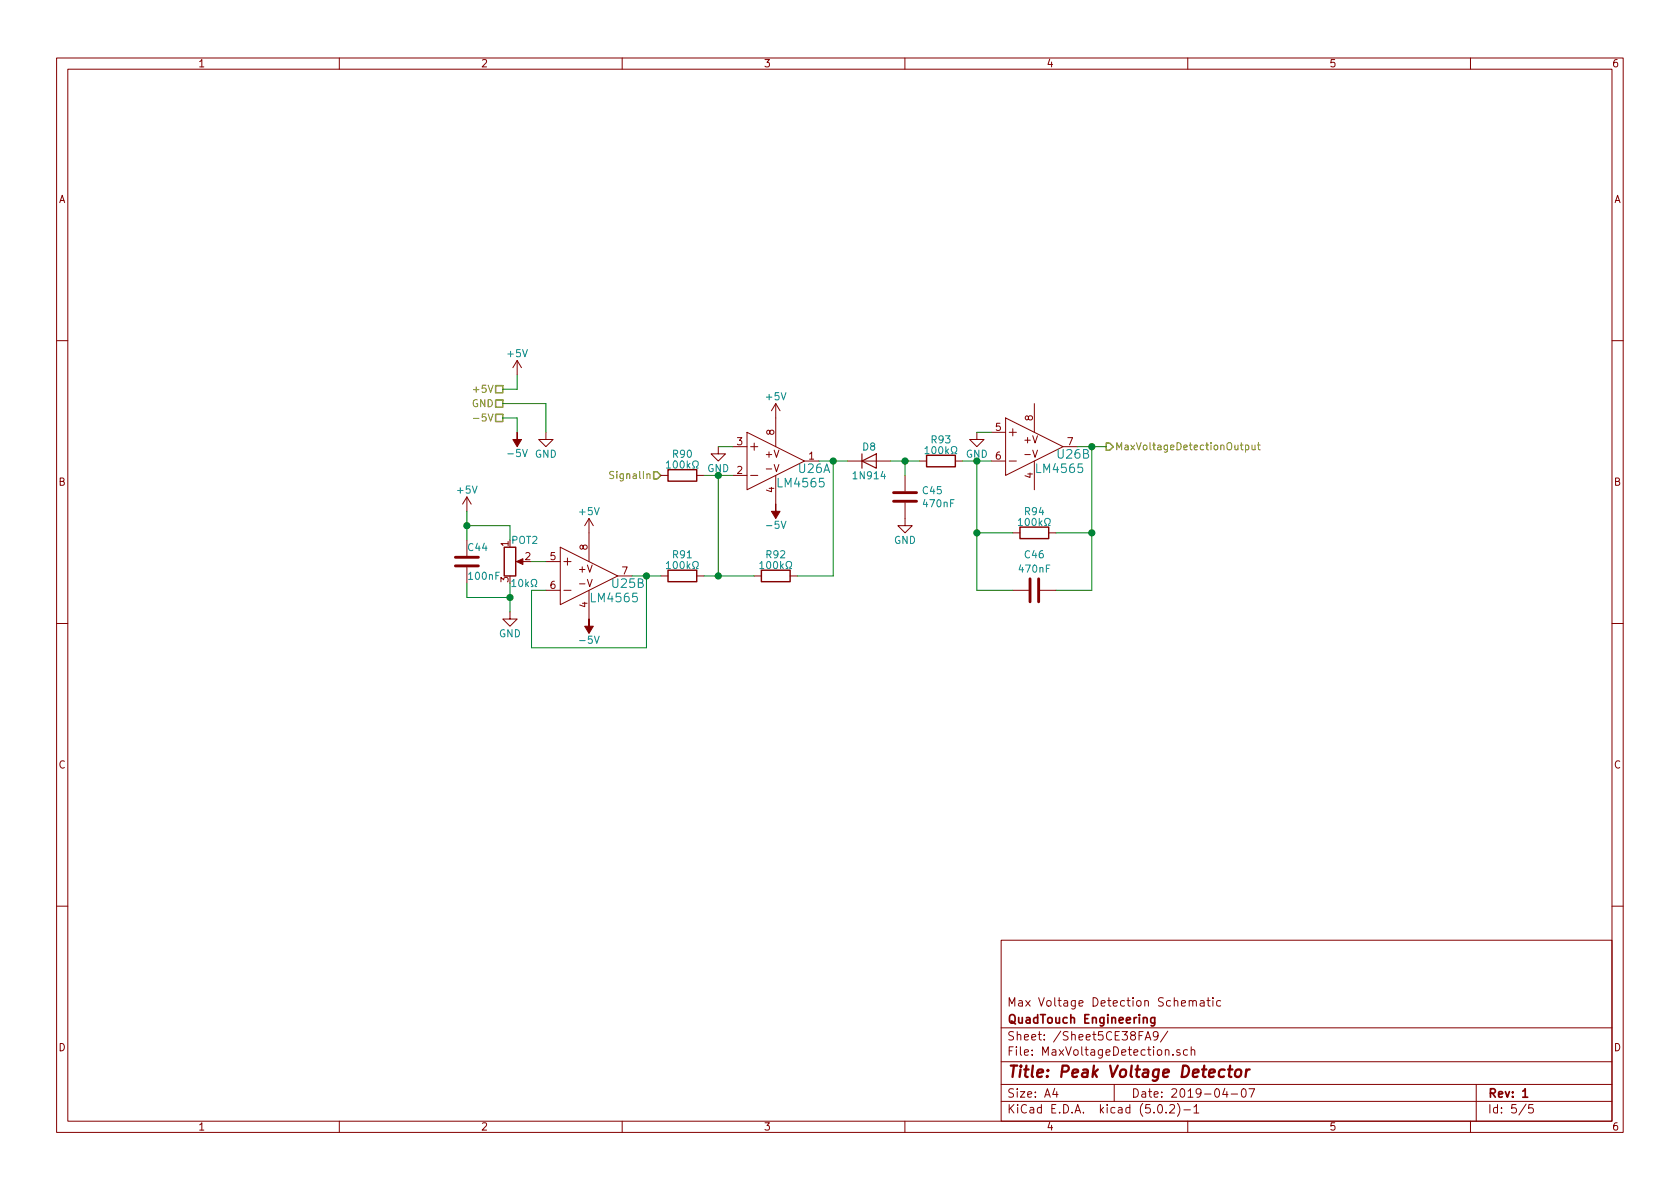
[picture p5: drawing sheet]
<svg xmlns="http://www.w3.org/2000/svg" width="297mm" height="210mm" viewBox="0 0 297 210" stroke-linecap="round" stroke-linejoin="round" font-family="sans-serif">
<g fill="none" stroke="#840000" stroke-width=".18">
<path d="M10 10.3h277v189.9h-277zM12 12.2h273v186.1h-273zM60 10.3v1.9M110 10.3v1.9M160 10.3v1.9M210 10.3v1.9M260 10.3v1.9M10 60.2h2M91.4 63.7l-.7 1.3M91.4 63.7v2.6M91.4 63.7l.8 1.3M96.5 76.4v1.3h1.3l-1.3 1.3-1.3-1.3h1.3"/>
<path d="M127 79v1.3h1.3l-1.3 1.2-1.3-1.2h1.3M129.5 79h2.6M132.1 76.4l10.1 5.1-10.1 5.1zM132.7 79h1.3M133.3 78.4v1.2M137.2 71.4v7.6M137.2 71.4l-.8 1.2M137.2 71.4l.7 1.2M172.7 76.4v1.3h1.3l-1.3 1.3-1.3-1.3h1.3M175.3 76.4h2.5M177.8 73.9l10.2 5.1-10.2 5.1zM178.4 76.4h1.3"/>
<path d="M179.1 75.8v1.3M182.9 71.4v5M285 60.2h2M82.5 87.9v2.5M82.5 95.5v2.8M82.5 87.9l-.7 1.2M82.5 87.9l.8 1.2M91.7 99.3h1M96.5 99.3h2.6M99.1 96.8l10.1 5-10.1 5.1zM99.7 99.3h1.3M100.3 98.7v1.2"/>
<path d="M104.1 91.7v7.6M104.1 91.7l-.7 1.3M104.1 91.7l.8 1.3M116.8 84.1h1.3M123.2 84.1h1.3M129.5 84.1h2.6M132.7 84.1h1.3M137.2 84.1v5M149.9 81.5h7.6M160 88.9v4.1h1.3l-1.3 1.2-1.3-1.2h1.3M160 84.1v2.8M162.6 81.5h1.2"/>
<path d="M168.9 81.5h1.3M175.3 81.5h2.5M178.4 81.5h1.3M179.1 94.2h1.2M182.9 81.5v5.1M185.4 94.2h1.3M10 110.3h2M82.5 100.3v2.8M90.2 108.2v1.3h1.2l-1.2 1.2-1.3-1.2h1.3M96.5 104.4h2.6M99.7 104.4h1.3M104.1 104.4v5.1"/>
<path d="M116.8 101.8h1.3M123.2 101.8h1.3M133.3 101.8h1.3M139.7 101.8h1.3M179.1 104.4h2.8M183.9 104.4h2.8M285 110.3h2M10 160.2h2M177 166.3h108v32h-108zM210.3 177.1v-.1a.37 .37 0 0 1 .6 .1v.8M210.3 176.9v1M210.9 177.1l.2-.2 .4 .1v.9"/>
<path d="M212.2 177h.6l.1 .9M212.9 177.3l-.5 .1-.2 .2 .2 .3 .5-.1M213.4 176.9h.6M213.6 176.4v1.3l.4 .2M214.5 176.4v.2M214.5 176.9v1M215.8 177l-.4-.1-.3 .3 .1 .6 .2 .1 .4-.1M285 160.2h2M60 198.3v1.9M110 198.3v1.9M160 198.3v1.9M177 194.8h108"/>
<path d="M177 191.8h108M177 187.8h108M177 181.8h108M186.5 192.5l-.4 1h1M186.8 193v1M197 191.8v3M202.5 183.9l.5-1.5 .5 1.5M202.6 183.5h.7M204.7 183.1l-.1 .2a.48 .48 0 0 1-.6-.1v-.6a.48 .48 0 0 1 .6-.1l.1 .1a1.19 1.19 0 0 1-.2 1.2l-.5 .1M204.8 195.5l.4-.2a.94 .94 0 0 1 0 1.5 .79 .79 0 0 1-.4-1.3zM206.2 196.7v.1M206.5 182.3l-1.3 2"/>
<path d="M206.8 195.5l.2-.2h.4l.2 .2 .1 .3-.1 .2-.8 .8h.9M207.4 186.5v.1M208.2 195.1a1.71 1.71 0 0 1 0 2.3M208.6 185.7l-.3-.1-.2 .2v.2l.5 .2v.3h-.5M209.3 196.3h1.2M210 185.7l-.5-.1-.3 .3 .1 .6 .2 .1 .5-.1M210 198.3v1.9M210.6 185.7l.2-.1 .4 .1 .1 .9M210.6 185.1v1.5M211.1 195.8l.4-.5v1.5M211.1 196.8h.9M216.6 192.5l-.4 1h.9"/>
<path d="M216.9 193v1M217.7 193.5h1.1M219.6 192.7l.4-.2a.94 .94 0 0 1 0 1.5 .82 .82 0 0 1-.4-1.3zM220.8 192.5h1l-.6 1.5M260 198.3v1.9M261 191.8v6.5M269.8 195.2l-1.2 2M271 195.3h-.7v.7l.2-.1 .5 .1 .1 .2-.1 .5-.2 .1-.5-.1"/>
</g>
<path d="M204.2 179.9v1.2l-.3 .3h-.4M204.2 180l-.5-.1-.2 .3 .1 .6h.6M269.2 193l.5-.5v1.5M269.2 194h.9" fill="none" stroke="#840000" stroke-width=".3"/>
<path d="M216.5 189.2a.68 .68 0 0 0-1 .3v.8l.3 .1 .6-.1M217.1 189.1h.8M217.5 188.4l-.2 1.8v.1l.4 .1M218.5 189.3a.53 .53 0 0 1 .6-.2 .53 .53 0 0 1 .4 .4l-.1 .6a.56 .56 0 0 1-.5 .4 .56 .56 0 0 1-.6-.4zM220.4 189.1l-.2 1.3M221 189.1a.5 .5 0 0 0-.7 .4" fill="none" stroke="#840000" stroke-width=".41"/>
<path d="M83.7 74h1M220.2 78.8l.4-.1 .2 .2-.1 .6h-.5M220.2 78.7v1.3M221.4 78.7v.8h.3l.2-.1M221.9 78.7v.8M222.3 78.7h.5M222.5 78.3v1.1l.3 .1M108.5 83.4h-.5l-.2 .1 .1 .4 .6 .2v.3l-.2 .2h-.5" fill="none" stroke="#848400" stroke-width=".18"/>
<path d="M87.6 68.2h1.3v1.3h-1.3zM87.6 70.7h1.3v1.3h-1.3zM87.6 73.3h1.3v1.2h-1.3zM195.6 78.4h.6l.6 .6-.6 .6h-.6zM115.6 83.4h.6l.6 .7-.6 .6h-.6z" fill="none" stroke="#848400" stroke-width=".25"/>
<path d="M89.2 96.8h2v5h-2zM118.1 83.1h5.1v2h-5.1zM163.8 80.5h5.1v2h-5.1zM180.3 93.2h5.1v2h-5.1zM118.1 100.8h5.1v2.1h-5.1zM134.6 100.8h5.1v2.1h-5.1z" fill="none" stroke="#840000" stroke-width=".25"/>
<g fill="none" stroke="#008484" stroke-width=".18">
<path d="M163.6 79.3l.3-.3v1.2M117.8 81.9l.4-.4v1.3M117.8 99.6l.4-.3v1.3M117.8 82.8h.7M122.5 82.8h.3v-.3a.55 .55 0 0 1-.3-.8 .55 .55 0 0 1 .9 0v.2a.53 .53 0 0 1-.3 .6v.3h.3M134.3 99.6l.4-.3v1.3M163.6 80.2h.7M168.2 80.2h.3v-.2a.55 .55 0 0 1-.3-.8 .55 .55 0 0 1 .9-.1l.1 .2a.53 .53 0 0 1-.3 .7v.2h.3M180.1 92l.3-.3v1.2M180.1 92.9h.7M184.7 92.9h.3v-.2a.55 .55 0 0 1-.2-.8 .55 .55 0 0 1 .8-.1l.1 .2a.53 .53 0 0 1-.3 .7v.2h.3M90.5 102.8l.4-.3v1.2"/>
<path d="M90.5 103.7h.7M93.9 103.7h.3v-.2a.55 .55 0 0 1-.2-.8 .55 .55 0 0 1 .8-.1l.1 .2a.55 .55 0 0 1-.3 .7v.2h.3M117.8 100.6h.7M122.5 100.6h.3v-.3a.55 .55 0 0 1-.3-.8 .55 .55 0 0 1 .9 0v.1a.53 .53 0 0 1-.3 .7v.3h.3M134.3 100.6h.8M139 100.6h.3v-.3a.55 .55 0 0 1-.3-.8 .55 .55 0 0 1 .9 0l.1 .1a.53 .53 0 0 1-.4 .7v.3h.4"/>
</g>
<g fill="#840000" stroke="#840000" stroke-width=".18">
<path d="M91.3 99.3l1.2-.5v1z"/>
<path d="M104.1 109.5v1.2h.8l-.8 1.3-.7-1.3h.7z"/>
<path d="M91.4 76.4v1.3h.8l-.8 1.3-.7-1.3h.7z"/>
<path d="M137.2 89.1v1.3h.7l-.7 1.3-.8-1.3h.8z"/>
</g>
<path d="M80.5 98.5h4.1M158 88.6h4.1M158 87.1h4.1M80.5 100.1h4.1M182.1 102.4v4M183.6 102.4v4" fill="none" stroke="#840000" stroke-width=".51"/>
<g fill="none" stroke="#008400" stroke-width=".18">
<path d="M88.9 71.4h7.6v5M88.9 73.9h2.5v2.5M91.4 66.3v2.5h-2.5M127 79h2.5M172.7 76.4h2.6M190.5 79h5.1M193 79v25.4h-6.3M82.5 93h7.7v2.5M82.5 90.4v5.1M94 99.3h2.5M124.5 84.1h5M127 84.1v17.7"/>
<path d="M144.8 81.5h5.1M147.3 81.5v20.3h-6.3M157.5 81.5h5.1M160 81.5v2.6M170.2 81.5h5.1M172.7 81.5v22.9h6.4M172.7 94.2h6.4M186.7 94.2h6.3M82.5 103.1v2.6h7.7M90.2 103.1v5.1M111.8 101.8h5M114.3 101.8v12.7h-20.3v-10.1h2.5"/>
<path d="M124.5 101.8h8.8"/>
</g>
<g fill="#008400" stroke="#008400" stroke-width=".25">
<circle cx="90.2" cy="105.7" r=".51"/>
<circle cx="82.6" cy="93" r=".51"/>
<circle cx="127" cy="84.1" r=".51"/>
<circle cx="114.3" cy="101.8" r=".51"/>
<circle cx="127" cy="101.8" r=".51"/>
<circle cx="147.3" cy="81.5" r=".51"/>
<circle cx="172.7" cy="94.2" r=".51"/>
<circle cx="172.7" cy="81.5" r=".51"/>
<circle cx="160" cy="81.5" r=".51"/>
<circle cx="193" cy="94.2" r=".51"/>
<circle cx="193" cy="79" r=".51"/>
</g>
<path d="M152.4 81.5l2.5-1.2v2.5zM152.4 80.3v2.5" fill="none" stroke="#840000" stroke-width=".2"/>
<text font-size="2.8" fill="#840000" x="178" y="190.5">Title: Peak Voltage Detector</text>
<g font-size="2.1" fill="#008484">
<text x="141.2" y="83.6">U26A</text>
<text x="183.5" y="83.6">LM4565</text>
<text x="187" y="81.1">U26B</text>
<text x="137.7" y="86.2">LM4565</text>
<text x="104.7" y="106.5">LM4565</text>
<text x="108.3" y="104">U25B</text>
</g>
<g font-size="2.1" fill="#840000">
<text x="178" y="178">Max Voltage Detection Schematic</text>
<text x="178" y="184">Sheet: /Sheet5CE38FA9/</text>
<text x="178" y="181">QuadTouch Engineering</text>
<text x="178" y="186.7">File: MaxVoltageDetection.sch</text>
<text x="178" y="196.9">KiCad E.D.A. kicad (5.0.2)-1</text>
<text x="178" y="194.1">Size: A4</text>
<text x="200" y="194.1">Date: 2019-04-07</text>
<text x="263" y="194.1">Rev: 1</text>
<text x="263" y="196.9">Id: 5/5</text>
</g>
<g font-size="1.8" fill="#840000">
<text x="35" y="11.9">1</text>
<text x="85" y="11.9">2</text>
<text x="135" y="11.9">3</text>
<text x="185" y="11.9">4</text>
<text x="235" y="11.9">5</text>
<text x="285" y="11.9">6</text>
<text x="10.4" y="35.9">A</text>
<text x="285.4" y="35.9">A</text>
<text x="136.9" y="76.9" transform="rotate(-90 136.9 76.9)">8</text>
<text x="176" y="76.2">5</text>
<text x="182.6" y="74.4" transform="rotate(-90 182.6 74.4)">8</text>
<text x="130.3" y="83.8">2</text>
<text x="130.3" y="78.7">3</text>
<text x="135.4" y="80.9">+V</text>
<text x="135.6" y="83.5">-V</text>
<text x="143" y="81.3">1</text>
<text x="176" y="81.3">6</text>
<text x="181.2" y="78.4">+V</text>
<text x="181.4" y="80.9">-V</text>
<text x="188.7" y="78.7">7</text>
<text x="10.4" y="85.9">B</text>
<text x="136.9" y="87.1" transform="rotate(-90 136.9 87.1)">4</text>
<text x="182.6" y="84.6" transform="rotate(-90 182.6 84.6)">4</text>
<text x="285.4" y="85.9">B</text>
<text x="89.9" y="96.6" transform="rotate(-90 89.9 96.6)">1</text>
<text x="92.9" y="99.1">2</text>
<text x="97.3" y="99.1">5</text>
<text x="102.4" y="101.3">+V</text>
<text x="103.9" y="97.3" transform="rotate(-90 103.9 97.3)">8</text>
<text x="110" y="101.6">7</text>
<text x="89.9" y="103" transform="rotate(-90 89.9 103)">3</text>
<text x="97.3" y="104.1">6</text>
<text x="102.6" y="103.8">-V</text>
<text x="103.9" y="107.4" transform="rotate(-90 103.9 107.4)">4</text>
<text x="10.4" y="135.9">C</text>
<text x="285.4" y="135.9">C</text>
<text x="10.4" y="185.9">D</text>
<text x="285.4" y="185.9">D</text>
<text x="35" y="199.9">1</text>
<text x="85" y="199.9">2</text>
<text x="135" y="199.9">3</text>
<text x="185" y="199.9">4</text>
<text x="235" y="199.9">5</text>
<text x="285" y="199.9">6</text>
</g>
<g font-size="1.8" fill="#008484">
<text x="89.8" y="63.2">+5V</text>
<text x="135.6" y="70.8">+5V</text>
<text x="90.1" y="80.8">-5V</text>
<text x="94.6" y="80.9">GND</text>
<text x="118.7" y="82.8">100k</text>
<text x="119" y="80.9">R90</text>
<text x="125" y="83.5">GND</text>
<text x="152.6" y="79.7">D8</text>
<text x="164.4" y="80.3">100k</text>
<text x="164.7" y="78.4">R93</text>
<text x="170.8" y="80.9">GND</text>
<text x="80.9" y="87.3">+5V</text>
<text x="151.1" y="84.8">1N914</text>
<text x="163.2" y="87.4">C45</text>
<text x="163.4" y="89.7">470nF</text>
<text x="102.5" y="91.1">+5V</text>
<text x="135.8" y="93.5">-5V</text>
<text x="180.9" y="93">100k</text>
<text x="181.3" y="91.1">R94</text>
<text x="82.8" y="97.5">C44</text>
<text x="90.5" y="96.2">POT2</text>
<text x="118.7" y="100.6">100k</text>
<text x="119" y="98.7">R91</text>
<text x="135.2" y="100.6">100k</text>
<text x="135.5" y="98.7">R92</text>
<text x="158.1" y="96.2">GND</text>
<text x="180.3" y="101.3">470nF</text>
<text x="181.3" y="98.7">C46</text>
<text x="83" y="102.5">100nF</text>
<text x="91.2" y="103.8">10k</text>
<text x="88.2" y="112.7">GND</text>
<text x="102.8" y="113.8">-5V</text>
</g>
<g font-size="1.8" fill="#848400">
<text x="84.2" y="69.5">+5V</text>
<text x="83.4" y="72">GND</text>
<text x="84.6" y="74.5">-5V</text>
<text x="197.1" y="79.6">MaxVoltageDetectionOutput</text>
<text x="108.4" y="84.7">SignalIn</text>
</g>
</svg>
